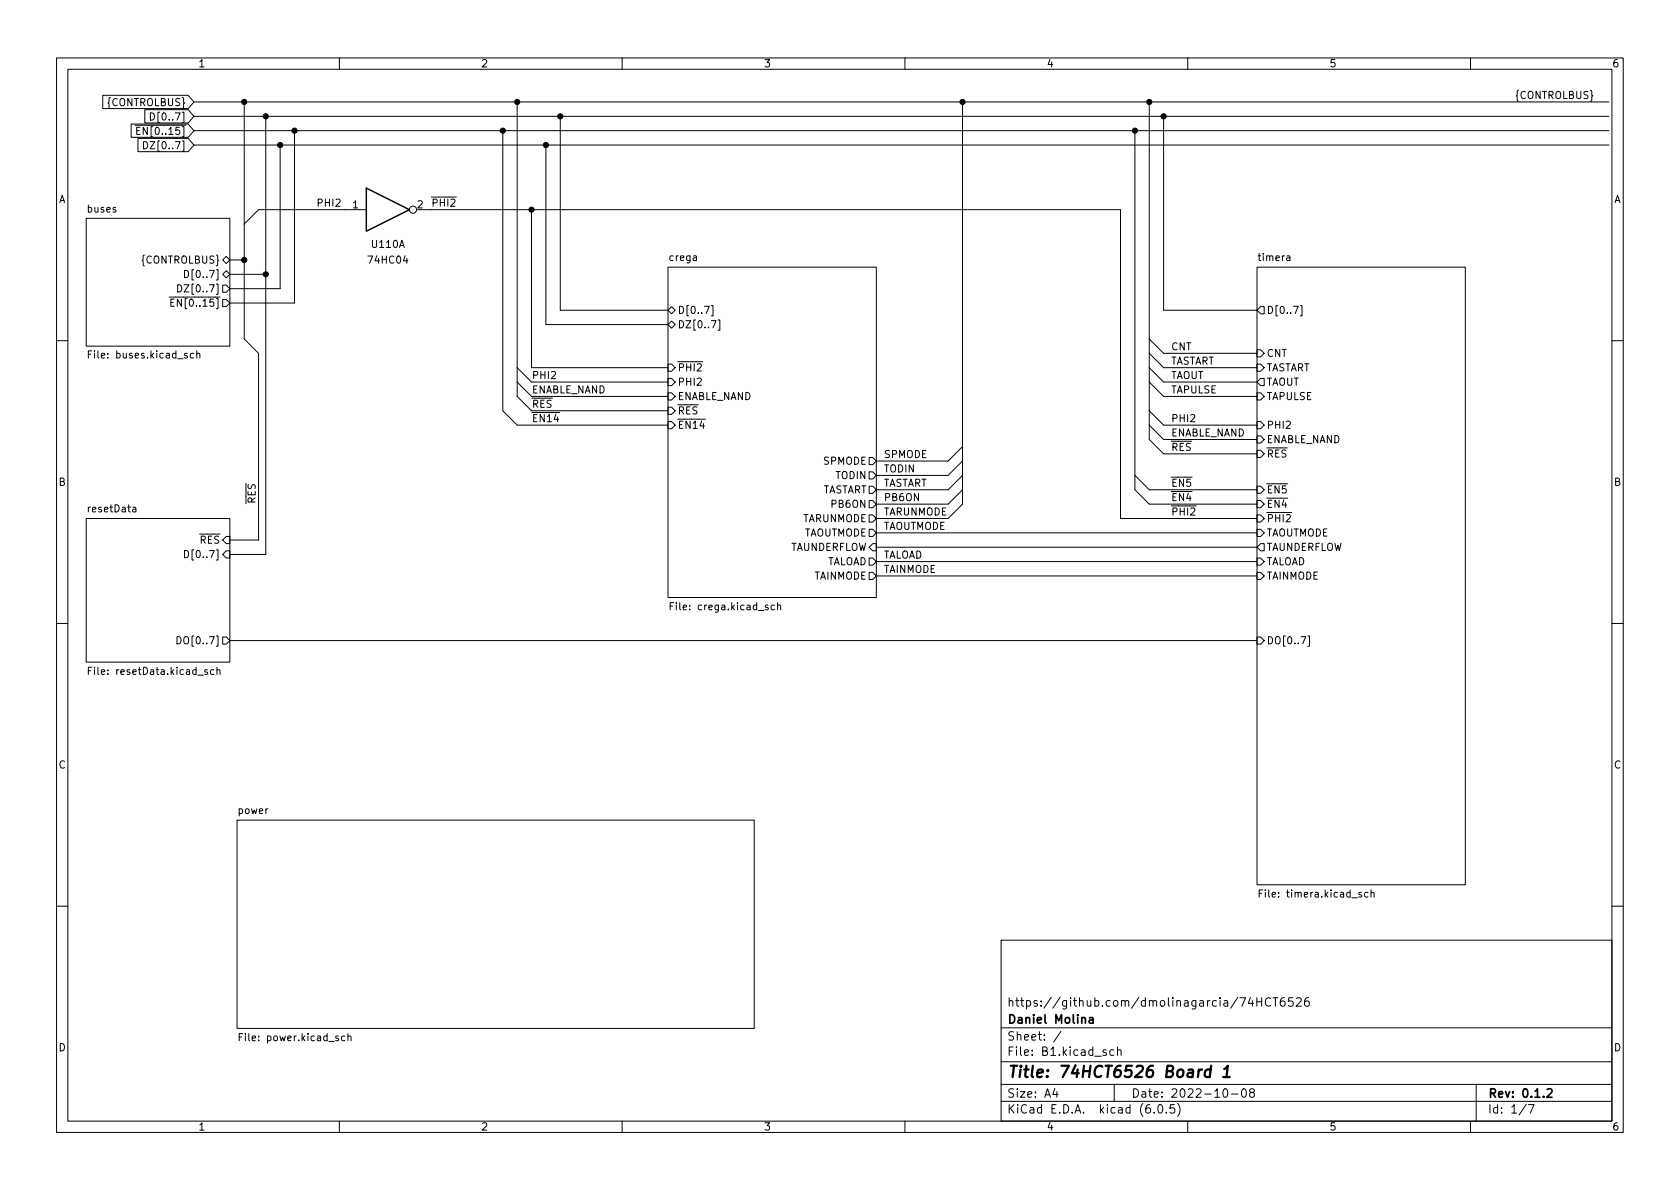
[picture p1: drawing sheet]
<svg xmlns="http://www.w3.org/2000/svg" width="297mm" height="210mm" viewBox="0 0 297 210" stroke-linecap="round" stroke-linejoin="round" font-family="sans-serif">
<g fill="none" stroke="#000" stroke-width=".18">
<path d="M10 10.2h277v190.1h-277zM12 12.2h273v186.1h-273zM18.2 16.9h15.1l1 1.1-1 1.2h-15.1zM25.6 19.4h7.7l1 1.2-1 1.1h-7.7zM26.6 20a.64 .64 0 0 1 .7 .6 .64 .64 0 0 1-.7 .6zM34.3 18h250.2M43.2 18v41.9l2.5 2.6v33h-5.1M60 10.2v2M91.4 18v52.1l2.6 2.5h24.1M110 10.2v2M160 10.2v2M170.2 18v71.1l-2.6 2.6h-12.7"/>
<path d="M203.2 18v59.7l2.5 2.6h16.5M210 10.2v2M260 10.2v2M15.2 38.6h25.4v22.6h-25.4zM23.2 21.9h10.1l1 1.2-1 1.2h-10.1zM24.4 24.5h8.9l1 1.1-1 1.2h-8.9zM25.4 25a.64 .64 0 0 1 .7 .7 .64 .64 0 0 1-.7 .6zM34.3 20.6h250.2M34.3 23.1h250.2M34.3 25.6h250.2M47 20.6v77.4h-6.4M49.5 25.6v25.4h-8.9"/>
<path d="M52.1 23.1v30.5h-11.5M64.8 37.1h-19.1l-2.5 2.5M73.7 37.1h124.4v54.6h24.1M88.9 23.1v49.5l2.5 2.6h26.7M94 37.1v27.9h24.1M96.5 25.6v31.8h21.6M99.1 20.6v34.3h19M200.7 23.1v63.5l2.5 2.5h19M205.7 20.6v34.3h16.5M31.4 50.4a.64 .64 0 0 1 .7 .6 .64 .64 0 0 1-.7 .6zM32.6 47.8a.64 .64 0 0 1 .8 .6 .64 .64 0 0 1-.8 .7zM39.4 46l.6-.7 .6 .7-.6 .6z"/>
<path d="M39.4 50.4h.6l.6 .6-.6 .7h-.6zM39.4 48.5l.6-.6 .6 .6-.6 .6zM39.4 53h.6l.6 .6-.6 .6h-.6zM40.6 46h2.6M40.6 48.5h6.4M118.1 47.2h36.8v58.5h-36.8zM118.1 57.4l.6-.6 .7 .6-.7 .6zM118.7 54.2l.7 .7-.7 .6-.6-.6zM125.8 56.7h.8l-.5 1.3M125.8 54h.3v1.9h-.3M127 56.6h.3v1.8h-.3M203.2 59.9l2.5 2.6h16.5"/>
<path d="M222.2 47.2h36.9v109.3h-36.9zM222.9 54.2h.6v1.3h-.6l-.7-.6zM229.9 54h.3v1.9h-.3M10 60.2h2M15.6 62.6h.4M16.2 62h-.6v1.3M34.2 62.5h-.3l-.3 .2 .2 .6h.4M34.8 62.6l.2-.1h.3v.8M34.8 62v1.3M91.4 65l2.6 2.6h24.1M91.4 67.6l2.6 2.5h24.1M118.1 69.5h.6l.7 .6-.7 .6h-.6z"/>
<path d="M118.1 74.5h.6l.7 .7-.7 .6h-.6zM118.1 72h.6l.7 .6-.7 .7h-.6zM118.1 64.4h.6l.7 .6-.7 .7h-.6zM118.1 66.9h.6l.7 .7-.7 .6h-.6zM170.2 79l-2.6 2.5h-12.7M203.2 75.2l2.5 2.5h16.5M203.2 72.6l2.5 2.6h16.5M203.2 65l2.5 2.6h16.5M203.2 62.5l2.5 2.5h16.5M203.2 67.6l2.5 2.5h16.5M222.2 64.4h.7l.6 .6-.6 .7h-.7zM222.2 77.1h.7l.6 .6-.6 .7h-.7z"/>
<path d="M222.2 79.6h.7l.6 .7-.6 .6h-.7zM222.2 61.8h.7l.6 .7-.6 .6h-.7zM222.2 74.5h.7l.6 .7-.6 .6h-.7zM222.2 69.5h.7l.6 .6-.6 .6h-.7zM222.9 66.9h.6v1.3h-.6l-.7-.6zM285 60.2h2M15.2 91.7h25.4v25.4h-25.4zM32.6 97.3a.64 .64 0 0 1 .8 .7 .64 .64 0 0 1-.8 .6zM40 94.9h.6v1.2h-.6l-.6-.6zM40 97.4h.6v1.3h-.6l-.6-.7zM153.7 88.5h.6l.6 .6-.6 .7h-.6zM153.7 98.7h.6l.6 .6-.6 .6h-.6z"/>
<path d="M153.7 86h.6l.6 .6-.6 .6h-.6zM153.7 93.6h.6l.6 .6-.6 .7h-.6zM153.7 91.1h.6l.6 .6-.6 .6h-.6zM153.7 83.4h.6l.6 .7-.6 .6h-.6zM153.7 80.9h.6l.6 .6-.6 .7h-.6zM154.3 96.1h.6v1.3h-.6l-.6-.6zM154.9 94.2h67.3M154.9 99.3h67.3M154.9 96.8h67.3M170.2 86.6l-2.6 2.5h-12.7M170.2 84.1l-2.6 2.5h-12.7M170.2 81.5l-2.6 2.6h-12.7"/>
<path d="M200.7 84.1l2.5 2.5h19M222.2 98.7h.7l.6 .6-.6 .6h-.7zM222.2 86h.7l.6 .6-.6 .6h-.7zM222.2 88.5h.7l.6 .6-.6 .7h-.7zM222.2 91.1h.7l.6 .6-.6 .6h-.7zM222.2 93.6h.7l.6 .6-.6 .7h-.7zM222.9 96.1h.6v1.3h-.6l-.7-.6zM10 110.2h2M15.6 118.6h.4M16.2 118h-.6v1.3M31.3 112.6a.64 .64 0 0 1 .7 .6 .64 .64 0 0 1-.7 .7zM37.8 118.5l-.3-.1-.3 .3 .1 .5h.5"/>
<path d="M38.4 118.5l.1-.1 .3 .1 .1 .8M38.4 118v1.3M39.4 112.6h.6l.6 .7-.6 .6h-.6zM40.6 113.3h181.6M118.5 107.2h.4M119.1 106.6h-.6v1.2M136.9 107.1l-.3-.1-.3 .2 .2 .6h.4M137.5 107.1l.2-.1 .3 .1v.7M137.5 106.6v1.2M153.7 101.2h.6l.6 .6-.6 .7h-.6zM154.9 101.8h67.3M222.2 101.2h.7l.6 .6-.6 .7h-.7z"/>
<path d="M222.2 112.6h.7l.6 .7-.6 .6h-.7zM231.2 112.5h.3v1.8h-.3M285 110.2h2M41.9 145h91.4v36.9h-91.4zM222.6 158h.5M223.2 157.4h-.6v1.2M241.9 157.9l-.4-.1-.2 .2 .1 .6h.5M242.4 157.9l.2-.1 .3 .1 .1 .7M242.4 157.4v1.2M10 160.2h2M177 166.3h108v32h-108zM221.1 176.4l-.4 1h.9"/>
<path d="M221.4 176.9v1M222.2 176.4v1.5M222.2 177.1h.9M223.1 176.4v1.5M224.6 176.6a.6 .6 0 0 0-.7 0 .6 .6 0 0 0-.2 .7 .56 .56 0 0 0 .3 .6 .56 .56 0 0 0 .6-.1M225.1 176.4h.8M225.5 176.4v1.5M227.1 176.4a.59 .59 0 0 0-.7 .7v.5l.1 .3h.4l.2-.1 .1-.5-.1-.2-.5-.1-.2 .3M228.6 176.4h-.7l-.1 .7 .2-.1 .5 .1 .1 .2v.5l-.2 .1-.6-.1M229.2 176.6l.6-.2 .2 .2 .1 .3-1 1h1M231.4 176.4a.59 .59 0 0 0-.8 .7v.5l.2 .3h.4l.2-.1 .1-.5-.1-.2-.5-.1-.3 .3M285 160.2h2"/>
<path d="M42.3 183.4h.4M42.9 182.8h-.6v1.2M60 198.3v2M61 183.3l-.4-.1-.2 .2 .1 .6h.5M61.5 183.3l.2-.1 .3 .1 .1 .7M61.5 182.8v1.2M110 198.3v2M160 198.3v2M177 194.8h108M177 191.8h108M177 187.8h108M177 181.8h108"/>
<path d="M186.5 192.5l-.4 1h1M186.9 193v1M187.6 182.4l-1.3 1.9M195.6 185.7l-.4-.1-.2 .2 .1 .3 .5 .1v.4h-.6M196.9 185.7l-.4-.1-.3 .3v.4l.2 .3h.5M197 191.8v3M197.6 185.8l.2-.2 .3 .1 .1 .9M197.6 185.1v1.5M204.1 196.7v.1M204.9 195.4l.2-.1a.81 .81 0 0 1 .6 .7 .81 .81 0 0 1-.3 .8h-.2a.81 .81 0 0 1-.6-.6 .81 .81 0 0 1 .3-.8zM206.2 196.7v.1M207.6 195.3h-.7v.7l.2-.1 .5 .1 .1 .2-.1 .5-.2 .1-.5-.1"/>
<path d="M208.2 195.1a1.72 1.72 0 0 1 0 2.3M210 198.3v2M216.4 192.6l.2-.1a.81 .81 0 0 1 .6 .7 .81 .81 0 0 1-.3 .8h-.2a.81 .81 0 0 1-.6-.6 .81 .81 0 0 1 .3-.8zM217.7 193.5h1.2M219.7 192.6l.2-.1a.81 .81 0 0 1 .5 .7 .81 .81 0 0 1-.3 .8h-.1a.81 .81 0 0 1-.6-.6 .81 .81 0 0 1 .3-.8zM221.2 193.2l-.3-.3 .1-.2 .2-.2 .4 .1 .2 .2-.1 .2-.6 .2-.2 .3 .1 .4 .2 .1h.4l.2-.3-.1-.4-.2-.1M260 198.3v2M261 191.8v6.5M269.9 195.3l-1.3 1.9M270.2 195.3h1l-.6 1.5"/>
<circle cx="73" cy="37.1" r=".63"/>
</g>
<path d="M192.6 180h.6l.1 .9M193.3 180.3l-.5 .1a.29 .29 0 0 0-.3 .2 .29 .29 0 0 0 .3 .3h.5M273.6 192.7l.5-.2 .2 .2 .1 .3-.9 1h.9" fill="none" stroke="#000" stroke-width=".3"/>
<path d="M212.5 189.1l-.4 .1-.2 .3M214 189.2a.66 .66 0 0 0-.9 .3l-.1 .6 .1 .3 .2 .1 .6-.1M214.1 188.5l-.2 2M216.3 190.5h1.1M216.5 189l.6-.5-.3 2" fill="none" stroke="#000" stroke-width=".4"/>
<path d="M64.8 33.3l7.6 3.8-7.6 3.8z" fill="none" stroke="#000" stroke-width=".25"/>
<g fill="#000" stroke="#000" stroke-width=".18">
<circle cx="43.2" cy="18" r=".46"/>
<circle cx="91.4" cy="18" r=".46"/>
<circle cx="170.2" cy="18" r=".46"/>
<circle cx="203.2" cy="18" r=".46"/>
<circle cx="47" cy="20.6" r=".46"/>
<circle cx="49.5" cy="25.6" r=".46"/>
<circle cx="52.1" cy="23.1" r=".46"/>
<circle cx="88.9" cy="23.1" r=".46"/>
<circle cx="94" cy="37.1" r=".46"/>
<circle cx="96.5" cy="25.6" r=".46"/>
<circle cx="99.1" cy="20.6" r=".46"/>
<circle cx="200.7" cy="23.1" r=".46"/>
<circle cx="205.7" cy="20.6" r=".46"/>
<circle cx="43.2" cy="46" r=".46"/>
<circle cx="47" cy="48.5" r=".46"/>
</g>
<text font-size="2.8" x="178" y="190.6">Title: 74HCT6526 Board 1</text>
<g font-size="2.1">
<text x="178" y="178">https://github.com/dmolinagarcia/74HCT6526</text>
<text x="178" y="184">Sheet: /</text>
<text x="178" y="181">Daniel Molina</text>
<text x="178" y="186.7">File: B1.kicad_sch</text>
<text x="178" y="196.9">KiCad E.D.A. kicad (6.0.5)</text>
<text x="178" y="194.1">Size: A4</text>
<text x="200" y="194.1">Date: 2022-10-08</text>
<text x="263" y="194.1">Rev: 0.1.2</text>
<text x="263" y="196.9">Id: 1/7</text>
</g>
<g font-size="1.8">
<text x="35" y="11.9">1</text>
<text x="85" y="11.9">2</text>
<text x="135" y="11.9">3</text>
<text x="185" y="11.9">4</text>
<text x="235" y="11.9">5</text>
<text x="285" y="11.9">6</text>
<text x="268.1" y="17.5">{CONTROLBUS}</text>
<text x="19.1" y="18.8">{CONTROLBUS}</text>
<text x="24" y="23.8">~{EN[0..15]}</text>
<text x="27.6" y="21.3">D[0..7]</text>
<text x="26.5" y="26.4">DZ[0..7]</text>
<text x="10.3" y="35.9">A</text>
<text x="285.3" y="35.9">A</text>
<text x="15.5" y="37.6">buses</text>
<text x="55.9" y="36.5">PHI2</text>
<text x="62.4" y="36.8">1</text>
<text x="73.8" y="36.8">2</text>
<text x="76.2" y="36.5">~{PHI2}</text>
<text x="25.1" y="46.6">{CONTROLBUS}</text>
<text x="65.3" y="46.6">74HC04</text>
<text x="65.8" y="43.8">U110A</text>
<text x="118.5" y="46.1">crega</text>
<text x="222.7" y="46.1">timera</text>
<text x="32.5" y="51.7">DZ[0..7]</text>
<text x="33.6" y="49.1">D[0..7]</text>
<text x="30" y="54.2">~{EN[0..15]}</text>
<text x="119.8" y="58">DZ[0..7]</text>
<text x="119.8" y="55.5">D[0..7]</text>
<text x="223.9" y="55.5">D[0..7]</text>
<text x="16.3" y="63.4">File: buses.kicad_sch</text>
<text x="119.8" y="65.7">~{PHI2}</text>
<text x="207" y="64.5">TASTART</text>
<text x="207" y="61.9">CNT</text>
<text x="223.9" y="65.7">TASTART</text>
<text x="223.9" y="63.1">CNT</text>
<text x="94" y="69.6">ENABLE_NAND</text>
<text x="94" y="67">PHI2</text>
<text x="119.8" y="70.7">ENABLE_NAND</text>
<text x="119.8" y="68.2">PHI2</text>
<text x="207" y="69.6">TAPULSE</text>
<text x="207" y="67">TAOUT</text>
<text x="223.9" y="70.7">TAPULSE</text>
<text x="223.9" y="68.2">TAOUT</text>
<text x="94" y="74.6">~{EN14}</text>
<text x="94" y="72.1">~{RES}</text>
<text x="119.8" y="75.8">~{EN14}</text>
<text x="119.8" y="73.3">~{RES}</text>
<text x="207" y="74.6">PHI2</text>
<text x="207" y="77.2">ENABLE_NAND</text>
<text x="223.9" y="75.8">PHI2</text>
<text x="145.6" y="82.2">SPMODE</text>
<text x="156.2" y="83.5">TODIN</text>
<text x="156.2" y="81">SPMODE</text>
<text x="207" y="79.7">~{RES}</text>
<text x="223.9" y="78.4">ENABLE_NAND</text>
<text x="223.9" y="80.9">~{RES}</text>
<text x="10.3" y="85.9">B</text>
<text x="45.2" y="89.1" transform="rotate(-90 45.2 89.1)">~{RES}</text>
<text x="145" y="87.2">TASTART</text>
<text x="147.2" y="89.8">PB6ON</text>
<text x="147.8" y="84.7">TODIN</text>
<text x="156.2" y="86.1">TASTART</text>
<text x="156.2" y="88.6">PB6ON</text>
<text x="207" y="88.6">~{EN4}</text>
<text x="207" y="86.1">~{EN5}</text>
<text x="223.9" y="87.2">~{EN5}</text>
<text x="223.9" y="89.8">~{EN4}</text>
<text x="285.3" y="85.9">B</text>
<text x="15.8" y="90.6">resetData</text>
<text x="141.8" y="92.3">TARUNMODE</text>
<text x="141.9" y="94.9">TAOUTMODE</text>
<text x="156.2" y="91.1">TARUNMODE</text>
<text x="156.2" y="93.7">TAOUTMODE</text>
<text x="207" y="91.1">~{PHI2}</text>
<text x="223.9" y="92.3">~{PHI2}</text>
<text x="223.9" y="94.9">TAOUTMODE</text>
<text x="33.6" y="98.7">D[0..7]</text>
<text x="34" y="96.1">~{RES}</text>
<text x="139.4" y="97.4">TAUNDERFLOW</text>
<text x="145.9" y="99.9">TALOAD</text>
<text x="156.2" y="101.3">TAINMODE</text>
<text x="156.2" y="98.8">TALOAD</text>
<text x="223.9" y="99.9">TALOAD</text>
<text x="223.9" y="97.4">TAUNDERFLOW</text>
<text x="119.3" y="107.9">File: crega.kicad_sch</text>
<text x="143.9" y="102.5">TAINMODE</text>
<text x="223.9" y="102.5">TAINMODE</text>
<text x="32.2" y="113.9">DO[0..7]</text>
<text x="223.9" y="113.9">DO[0..7]</text>
<text x="16.6" y="119.3">File: resetData.kicad_sch</text>
<text x="10.3" y="135.9">C</text>
<text x="285.3" y="135.9">C</text>
<text x="42.1" y="143.9">power</text>
<text x="223.6" y="158.7">File: timera.kicad_sch</text>
<text x="10.3" y="185.9">D</text>
<text x="43" y="184.1">File: power.kicad_sch</text>
<text x="285.3" y="185.9">D</text>
<text x="35" y="199.9">1</text>
<text x="85" y="199.9">2</text>
<text x="135" y="199.9">3</text>
<text x="185" y="199.9">4</text>
<text x="235" y="199.9">5</text>
<text x="285" y="199.9">6</text>
</g>
</svg>
